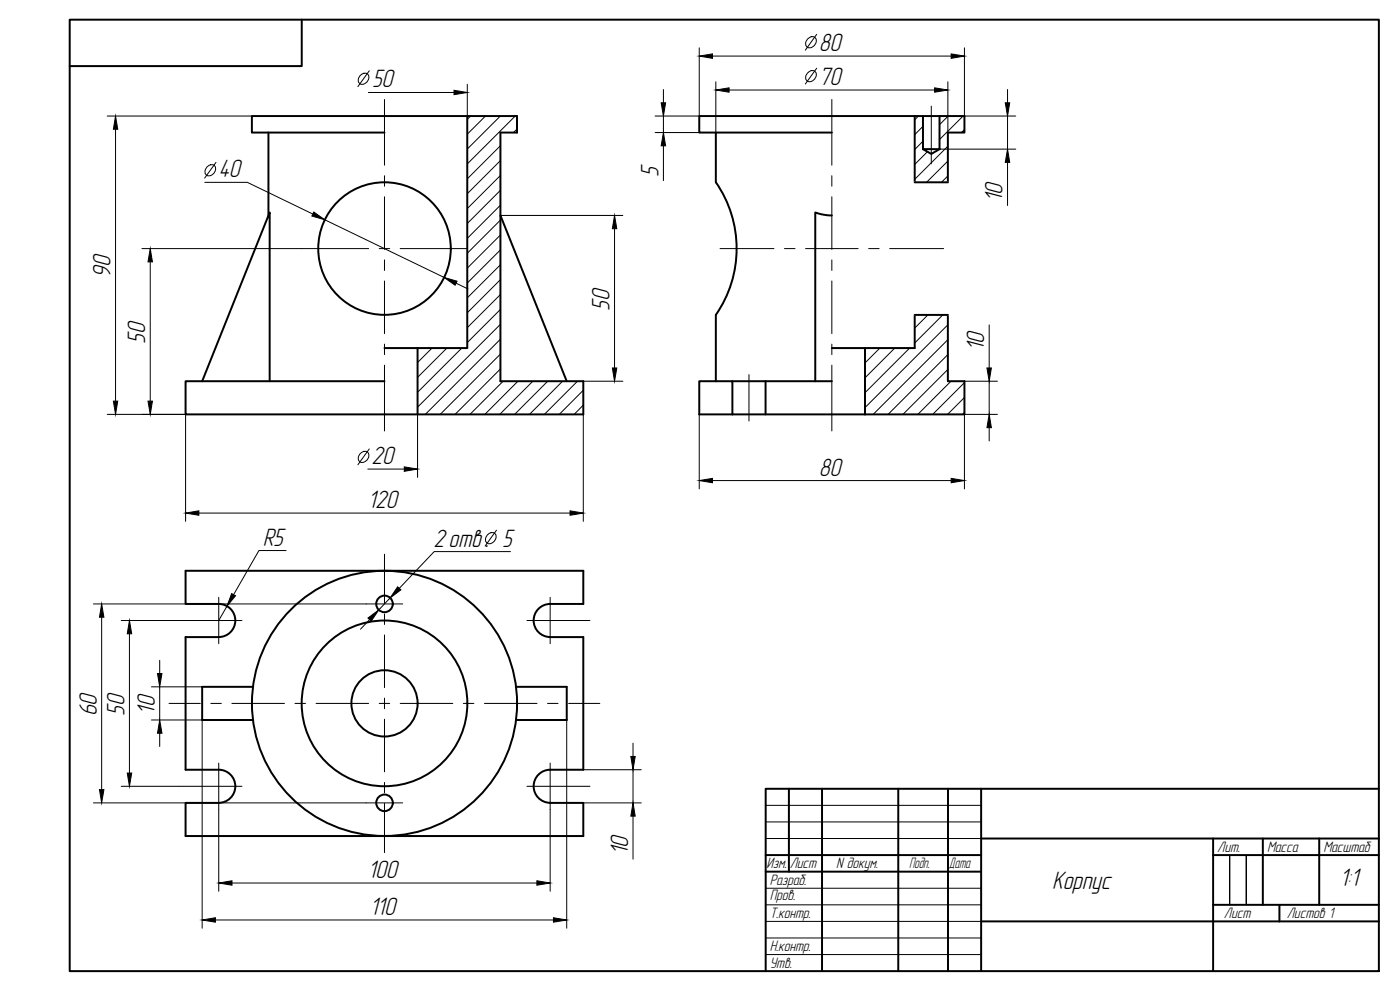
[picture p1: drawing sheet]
<svg xmlns="http://www.w3.org/2000/svg" width="420mm" height="297mm" viewBox="0 0 420 297" stroke-linecap="round" stroke-linejoin="round" font-family="sans-serif">
<!-- layer: 0 -->
<path d="M229.8 241.6h64.7M229.8 246.6h64.7M229.8 251.6h64.7M229.8 266.5h64.7M229.8 271.5h64.7M229.8 276.5h64.7M369 271.5v-14.9v14.9M374 271.5v-14.9v14.9M229.8 281.4h64.7M229.8 286.4h64.7" fill="none" stroke="#000" stroke-width=".3"/>
<g fill="none" stroke="#000" stroke-width=".59">
<path d="M20.9 5.9h392.9v285.5h-392.9zM90.6 5.9v13.9h-69.7M80.6 39.8v24.8M140.2 34.8h-64.6v5h39.8M214.8 39.8v14.9a34.9 34.9 0 0 1 0 39.8v19.9M274.5 34.8h-64.6v5h39.7M274.5 34.8h2.5v9.9M274.5 34.8v19.9h10v-14.9h4.9v-5h-12.4M282 34.8v9.9M277 44.7l2.5 1.5 2.5-1.5M277 44.7h5M150.2 64.6l19.9 49.8"/>
<path d="M249.6 64.6l-2.9-.3-2-.5v50.6M60.7 114.4l20.2-50.6v50.6M115.4 104.4h9.9M125.3 104.4h14.9v-69.6h15v5h-5v74.6h24.9v9.9h-119.4v-9.9h59.7M125.3 104.4v19.9M209.9 114.4h9.9v9.9h-9.9zM219.8 114.4h29.8M229.8 114.4v9.9M249.6 104.4h24.9v-9.9h10v19.9h4.9v9.9h-69.6M259.6 104.4v19.9M75.9 206.1h-15.2v9.9h15.2M154.8 206.1h15.3v9.9h-15.3"/>
<path d="M236.8 236.7v24.8M246.7 236.7v54.7M269.6 236.7v54.7M284.5 236.7v54.7M294.5 236.7v54.7M413.8 236.7h-184v54.7M65.6 240.9h-9.9v9.9h119.4v-9.9h-10M65.7 240.9a5 5 0 0 0 4.9-5 5 5 0 0 0-5-5h-9.9v-39.7l10-.1a5 5 0 0 0 4.9-4.9 5 5 0 0 0-5-5h-9.9v-9.9h119.4v9.9h-10a5 5 0 0 0-4.9 5 5 5 0 0 0 4.9 4.9l10 .1v39.7h-10a5 5 0 0 0-4.9 5 5 5 0 0 0 4.9 5M229.8 256.6h64.7M294.5 251.6h119.3M364.1 256.6h49.7M364.1 251.6v39.8"/>
<path d="M379 251.6v19.9M395.9 251.6v19.9M229.8 261.5h64.7M294.5 276.5h119.3M364.1 271.5h49.7M384 271.5v5"/>
<circle cx="115.4" cy="74.6" r="19.9"/>
<circle cx="115.4" cy="181.2" r="2.49"/>
<circle cx="115.4" cy="211" r="39.8"/>
<circle cx="115.4" cy="211" r="24.9"/>
<circle cx="115.4" cy="211" r="9.9"/>
<circle cx="115.4" cy="240.9" r="2.49"/>
</g>
<g fill="none" stroke="#000" stroke-width=".3">
<path d="M141.2 34.8l-1 1M145.7 34.8l-5.5 5.5M150.2 34.8l-10 9.9M154.6 34.8l-14.4 14.4M155.2 38.7l-1.1 1.1M275.6 34.8l-1.1 1.1M277 37.9l-2.5 2.5M284.6 34.8l-2.6 2.6M289 34.8l-7 7.1M289.4 38.9l-.9 .9M150.2 43.7l-10 10M150.2 48.2l-10 9.9"/>
<path d="M150.2 52.6l-10 10M150.2 57.1l-10 10M277 42.4l-2.5 2.5M278.3 45.5l-3.8 3.8M284.5 43.9l-10 9.9M284.5 48.3l-6.4 6.4M284.5 52.8l-2 1.9M150.2 61.6l-10 9.9M150.2 66l-10 10M150.2 70.5l-10 10M150.2 75l-10 9.9M150.2 79.4l-10 10"/>
<path d="M150.2 83.9l-10 10M150.2 88.4l-10 9.9M150.2 92.8l-10 10M150.2 97.3l-24.9 24.9M278.5 94.5l-4 3.9M282.9 94.5l-8.4 8.4M284.5 97.5l-24.9 24.8M129.7 104.4l-4.4 4.4M134.1 104.4l-8.8 8.8M138.6 104.4l-13.3 13.3M150.2 101.8l-22.6 22.5M150.2 106.2l-18.1 18.1"/>
<path d="M150.2 110.7l-13.6 13.6M151 114.4l-10 9.9M155.4 114.4l-9.9 9.9M159.9 114.4l-9.9 9.9M164.4 114.4l-10 9.9M168.8 114.4l-9.9 9.9M173.3 114.4l-9.9 9.9M175.1 117.1l-7.3 7.2M259.6 104.4h.1M264.1 104.4l-4.5 4.5M268.5 104.4l-8.9 9M273 104.4l-13.4 13.4"/>
<path d="M284.5 101.9l-22.4 22.4M284.5 106.4l-18 17.9M284.5 110.8l-13.5 13.5M285.4 114.4l-10 9.9M289.4 114.8l-9.5 9.5M289.4 119.3l-5 5M175.1 121.6l-2.8 2.7M289.4 123.7l-.6 .6"/>
</g>
<g fill="none" stroke="#000" stroke-width=".3">
<path d="M115.4 29.8v19.8M249.6 29.8v19.8M115.4 52.7v3.2M115.4 59v15.8M249.6 52.7v3.2M249.6 59v15.8M90.5 74.6h20.1M113.8 74.6h3.2M115.4 78v3.2M120.1 74.6h20.1M216.1 74.6h16.2M235.4 74.6h3.2"/>
<path d="M241.8 74.6h15.7M249.6 78v3.2M260.7 74.6h3.1M267 74.6h16.2M115.4 84.3v15.8M249.6 84.3v15.8M115.4 103.3v3.1M115.4 109.6v19.7M224.8 112.4v13.9M249.6 103.3v3.1M249.6 109.6v19.7M115.4 166.3v14.8"/>
<path d="M47.9 198.1v4M115.4 184.2v3.2M115.4 190.5v15.8M45.5 206.1h15.2M45.5 216h15.2M47.9 206.1v9.9M50.7 211.1h9.4M63.3 211.1h3.1M69.6 211.1h15.8M88.5 211.1h3.2M94.9 211.1h15.7M113.8 211.1h3.2"/>
<path d="M115.4 209.5v3.1M115.4 215.8v15.8M120.1 211.1h15.8M139.1 211.1h3.1M145.4 211.1h15.8M164.3 211.1h3.2M170.6 211.1h9.4M47.9 220v4M115.4 234.7v3.2M115.4 241v14.8"/>
</g>
<path d="M47.3 202.1h1.3l-.7 4zM47.9 216l.7 4h-1.3z" fill="#000" stroke="#000" stroke-width=".3"/>
<g fill="none" stroke="#000" stroke-width=".3">
<path d="M209.9 14.4v20.4h-13.3M213.8 16.8h71.7M242.3 11.7a1.53 1.53 0 0 1 2.6 0 2.05 2.05 0 0 1-2.7 2.4 1.7 1.7 0 0 1 .1-2.4zM245.1 10.3l-3.4 4.7M289.4 14.4v20.4h15.4M32.2 34.8h43.4M34.7 38.8v81.6M108.1 22.7a1.53 1.53 0 0 1 2.6 0 2.03 2.03 0 0 1-.7 2 2.03 2.03 0 0 1-2.1 .3 1.69 1.69 0 0 1 .2-2.3zM110.6 27.7h25.7M110.8 21.3l-3.4 4.7M140.2 25.3v9.5M196.6 39.8h13.3"/>
<path d="M199.1 26.9v3.9M199.1 34.8v5M214.8 24.5v15.3M218.8 27h61.7M242.3 21.9a1.53 1.53 0 0 1 2.6 0 2.05 2.05 0 0 1-2.7 2.4 1.7 1.7 0 0 1 .1-2.4zM245.1 20.5l-3.4 4.7M279.5 31.8v17.4M284.5 24.5v15.3M302.4 26.9v3.9M302.4 34.8v9.9M61.5 54.7h12.7l19.7 9.5M62.1 50.1a1.53 1.53 0 0 1 2.6 0 2.05 2.05 0 0 1-2.8 2.4 1.75 1.75 0 0 1 .2-2.4z"/>
<path d="M64.8 48.7l-3.4 4.7M199.1 43.8v10.4M282 44.7h22.8M302.4 48.7v13M42.6 74.6h47.9M45.1 78.6v41.8M97.5 65.9l35.8 17.3M150.2 64.6h36.7M184.4 68.6v41.8M136.9 85l3.5 1.7M296.9 97.5v12.9M175.1 114.4h11.8"/>
<path d="M289.4 114.4h9.9M296.9 114.4v9.9M32.2 124.3h23.5v32.1M108.1 136.1a1.53 1.53 0 0 1 2.6 0 2.03 2.03 0 0 1-.7 2.1 2.03 2.03 0 0 1-2.1 .3 1.7 1.7 0 0 1 .2-2.4zM110.8 134.7l-3.4 4.7M125.3 124.3v18.9M175.1 124.3v32.1M209.9 124.3v22.4M296.9 128.3v4M299.3 124.3h-9.9v22.4M59.7 153.9h111.4M110.4 140.7h10.9"/>
<path d="M149 159.1l-3.4 4.7M213.8 144.2h71.7M65.6 179.2v13.9M85.9 165.2h-8.2l-7.6 13.2M117.1 179.4l-3.4 3.6M146.2 160.5a1.55 1.55 0 0 1 2.7 0 2.04 2.04 0 0 1-.7 2 2.04 2.04 0 0 1-2.1 .4 1.75 1.75 0 0 1 .1-2.4zM153.2 165.5h-22.9l-10.5 11M165.1 179.2v13.9M28 181.2h92.8M30.5 185.2v51.7M36.4 186.2h36.2M38.8 190.2v41.7"/>
<path d="M68.1 181.9l-2.5 4.3M110.9 185.9l-2.7 2.9M158.1 186.2h18.9M60.7 216v62.5M170.1 216v62.5M36.4 235.9h36.2M65.6 229v38.4M158.1 235.9h18.9M165.1 229v38.4M175.1 230.9h17.4M190 223v4M190 230.9v10"/>
<path d="M28 240.9h92.8M175.1 240.9h17.4M190 244.9v12.9M64.7 276h101.4M69.6 264.9h91.5"/>
</g>
<g fill="#000" stroke="#000" stroke-width=".3">
<path d="M209.9 16.8l3.9-.6v1.3zM285.5 16.2l3.9 .6-3.9 .7zM34.7 34.8l.6 4h-1.3zM136.3 27.1l3.9 .6-3.9 .7zM198.4 30.8h1.4l-.7 4zM214.8 27l4-.6v1.3zM280.5 26.4l4 .6-4 .7zM301.7 30.8h1.3l-.6 4zM199.1 39.8l.7 4h-1.4zM302.4 44.7l.6 4h-1.3zM45.1 74.6l.6 4h-1.3zM94.2 63.6l3.3 2.3-3.9-1.1z"/>
<path d="M184.4 64.6l.7 4h-1.3zM133.3 83.2l3.9 1.2-.6 1.2zM183.8 110.4h1.3l-.7 4zM296.2 110.4h1.3l-.6 4zM34 120.4h1.3l-.6 3.9zM44.4 120.4h1.3l-.6 3.9zM296.9 124.3l.6 4h-1.3zM55.7 153.9l4-.6v1.3zM121.3 140.1l4 .6-4 .7zM171.1 153.3l4 .6-4 .7zM209.9 144.2l3.9-.7v1.3zM285.5 143.5l3.9 .7-3.9 .6z"/>
<path d="M69.5 178.1l1.2 .7-2.6 3.1zM119.3 176.1l1 .9-3.2 2.4zM30.5 181.2l.7 4h-1.3zM38.8 186.2l.7 4h-1.3zM110.4 185.4l3.3-2.4-2.3 3.4zM29.9 236.9h1.3l-.7 4zM38.2 231.9h1.3l-.7 4zM189.3 227h1.3l-.6 3.9zM190 240.9l.6 4h-1.3zM60.7 276l4-.6v1.3zM65.6 264.9l4-.6v1.3zM161.1 264.3l4 .6-4 .7z"/>
<path d="M166.1 275.4l4 .6-4 .7z"/>
</g>
<!-- layer: WELDING -->
<path d="M274.5 54.7l-1 1.3a50.9 50.9 0 0 0-8.1 13.6 18.5 18.5 0 0 0 2.8 16.1l2.3 3.5 4 5.3M284.5 54.7l-.4 .6a40.5 40.5 0 0 0-5.9 20.3 43.8 43.8 0 0 0 6.3 18.9" fill="none" stroke="#fff" stroke-width=".59"/>
<g font-size="7.8">
<text x="245.8" y="15.3">80</text>
<text x="111.7" y="26.2">50</text>
<text x="245.8" y="25.5">70</text>
<text x="65.5" y="53.2">40</text>
<text x="197.6" y="53" transform="rotate(-90 197.6 53)">5</text>
<text x="300.9" y="60.5" transform="rotate(-90 300.9 60.5)">10</text>
<text x="33.2" y="83.4" transform="rotate(-90 33.2 83.4)">90</text>
<text x="183" y="93.2" transform="rotate(-90 183 93.2)">50</text>
<text x="43.6" y="103.1" transform="rotate(-90 43.6 103.1)">50</text>
<text x="295.4" y="105.3" transform="rotate(-90 295.4 105.3)">10</text>
<text x="111.5" y="139.3">20</text>
<text x="245.8" y="142.7">80</text>
<text x="110.4" y="152.4">120</text>
<text x="78.8" y="163.7">R5</text>
<text x="130.1" y="164">2 отв . 5</text>
<text x="29" y="214.9" transform="rotate(-90 29 214.9)">60</text>
<text x="37.4" y="214.7" transform="rotate(-90 37.4 214.7)">50</text>
<text x="46.4" y="214.4" transform="rotate(-90 46.4 214.4)">10</text>
<text x="188.5" y="256.6" transform="rotate(-90 188.5 256.6)">10</text>
<text x="110.4" y="263.4">100</text>
<text x="315.8" y="266.7">Корпус</text>
<text x="402.1" y="265.8">1:1</text>
<text x="111" y="274.5">110</text>
</g>
<g font-size="4.7">
<text x="365.3" y="255.6">Лит.</text>
<text x="380.2" y="255.6">Масса</text>
<text x="397.2" y="255.6">Масштаб</text>
<text x="230" y="260.5">Изм.</text>
<text x="237" y="260.5">Лист</text>
<text x="250.9" y="260.5">N докум.</text>
<text x="272.8" y="260.5">Подп.</text>
<text x="284.8" y="260.5">Дата</text>
<text x="231" y="265.5">Разраб.</text>
<text x="231" y="270.1">Пров.</text>
<text x="231" y="275.5">Т.контр.</text>
<text x="367.3" y="275.5">Лист</text>
<text x="386.2" y="275.5">Листов 1</text>
<text x="231" y="285.4">Н.контр.</text>
<text x="231" y="290.4">Утв.</text>
</g>
</svg>
